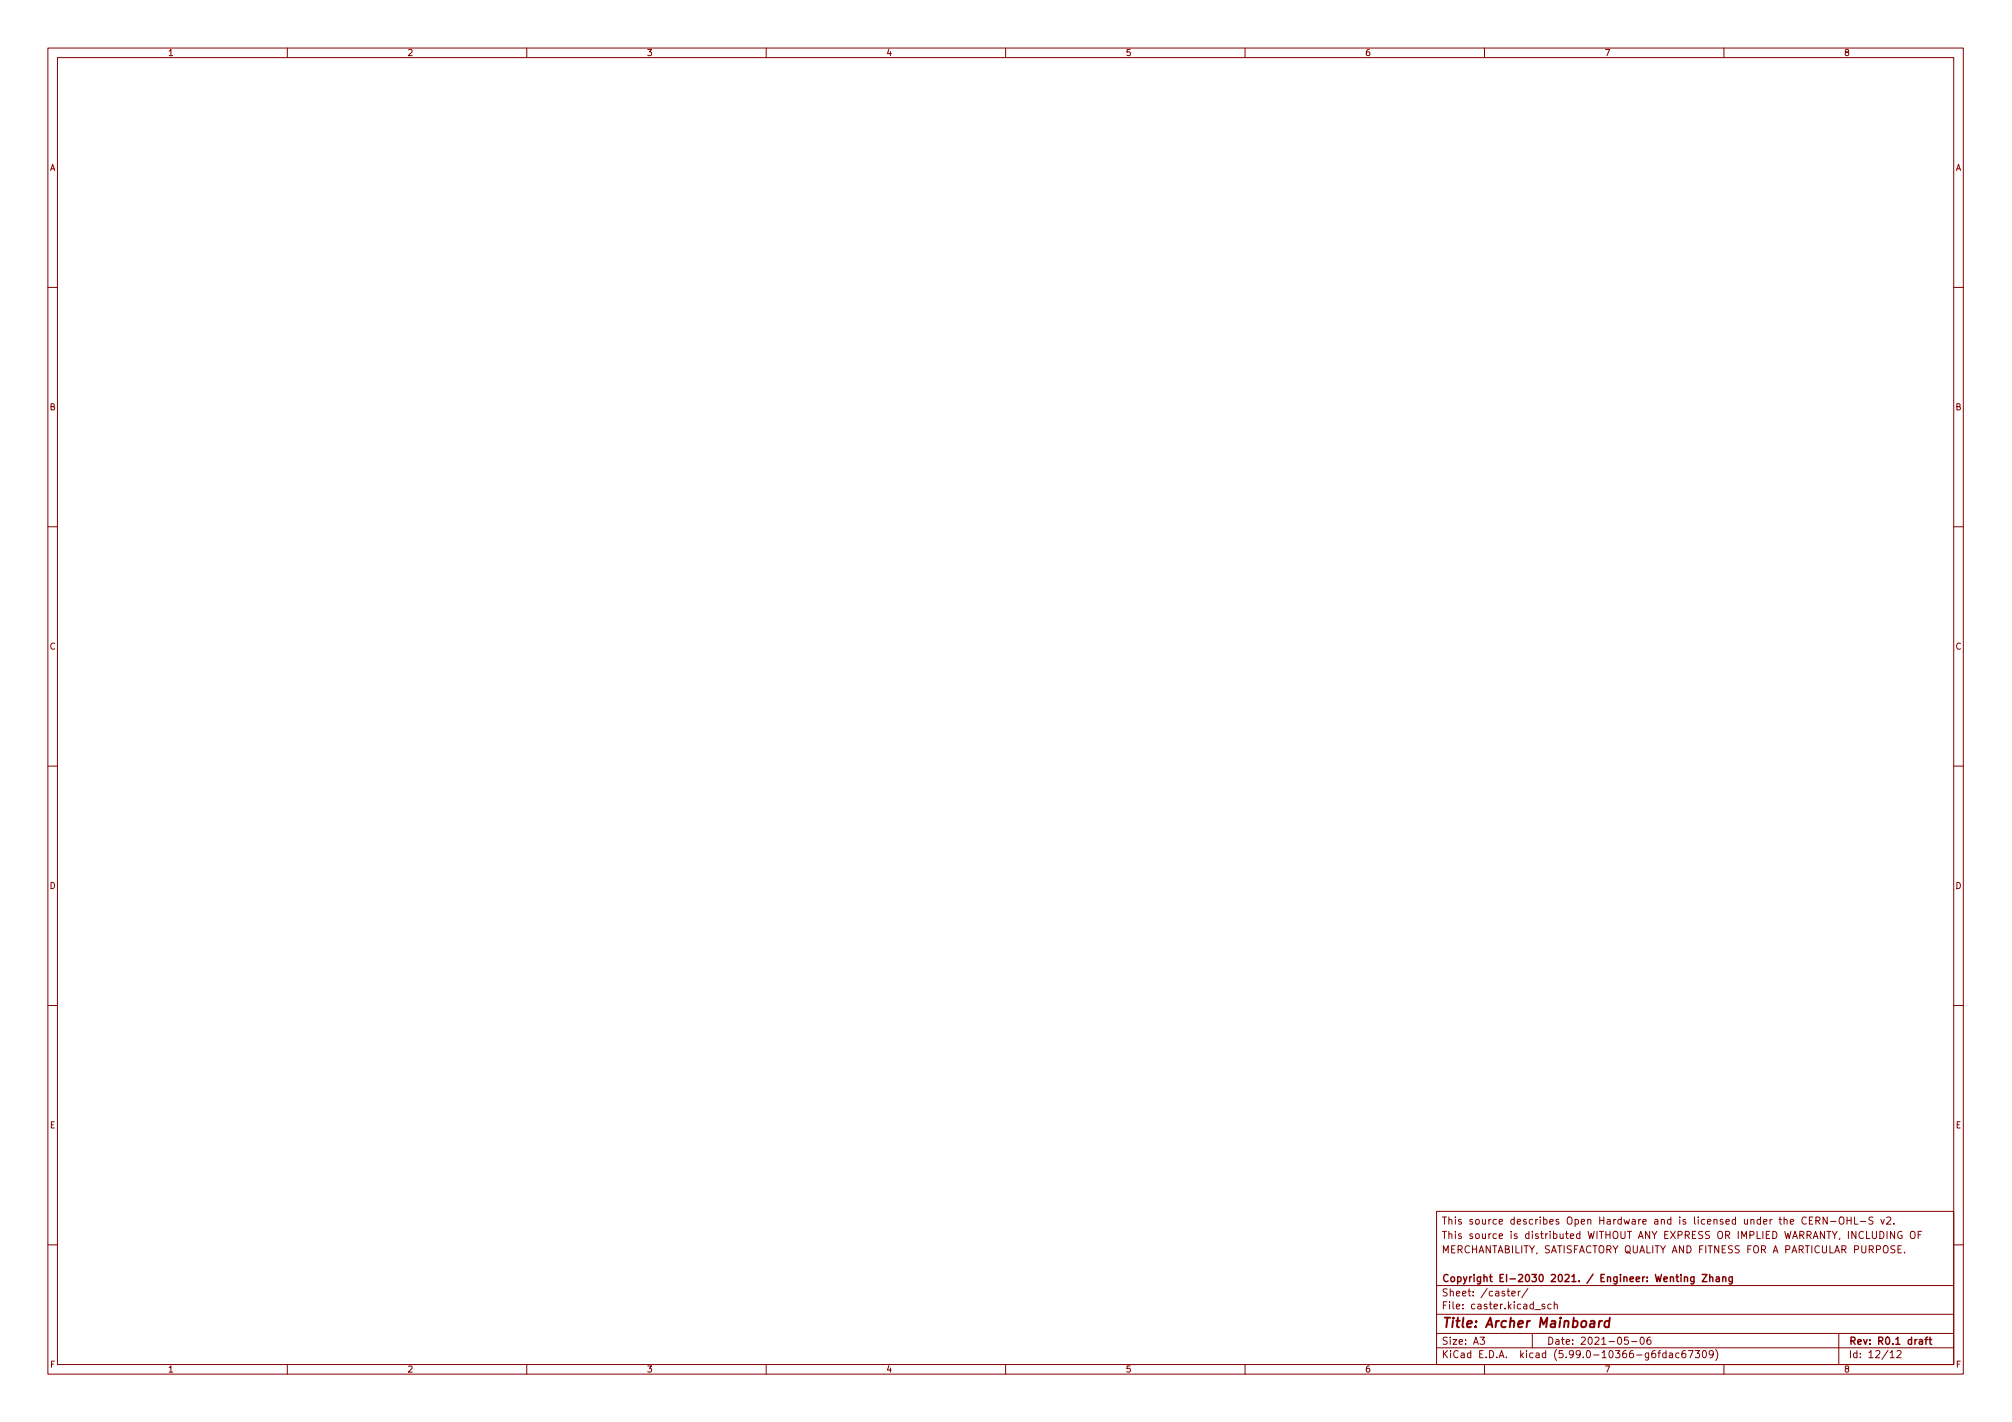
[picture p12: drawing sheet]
<svg xmlns="http://www.w3.org/2000/svg" width="420mm" height="297mm" viewBox="0 0 420 297" stroke-linecap="round" stroke-linejoin="round" font-family="sans-serif">
<g fill="none" stroke="#840000" stroke-width=".21">
<path d="M10 10h400v277h-400zM12 12h396v273h-396zM60 10v2M110 10v2M160 10v2M210 10v2M260 10v2M310 10v2M360 10v2M10 60h2M408 60h2M10 110h2"/>
<path d="M408 110h2M10 160h2M408 160h2M10 210h2M408 210h2M300 253h108v32h-108zM377.9 254.9h.5M378.6 254.2h-.7v1.5h.7M379.2 255l.7-.1 .2-.2-.1-.3-.8-.2v1.5M379.6 255l.5 .7M381.6 254.2v1.5l-.9-1.5v1.5M382.3 255.1h1.1"/>
<path d="M384.3 254.3l.1-.1a.5 .5 0 0 1 .7 .5v.5a.5 .5 0 0 1-.5 .5 .5 .5 0 0 1-.5-.5v-.5zM385.7 254.9h.9M385.7 254.2v1.5M386.6 254.2v1.5M387.3 254.2v1.5h.7M388.5 255.1h1.1M391 257.2v1.2l.3 .3h.3l.3-.3v-1.2M391.1 254.3l-.5-.1-.3 .2v.4l.7 .3 .1 .3-.2 .3-.6-.1M392.6 257.2a.76 .76 0 0 1 .8 .8 .76 .76 0 0 1-.8 .7zM392.8 254.7l.3 1 .4-1M394 254.4l.6-.2 .3 .4-1 1.1h1M394.1 257.2v1.5"/>
<path d="M395.5 255.6v.1M395.6 257.2v1.5l-.8-1.5v1.5M397.1 257.3a.7 .7 0 0 0-.8 .7 .7 .7 0 0 0 .8 .6l.1-.5h-.3M399.1 257.3l.2-.1a.51 .51 0 0 1 .6 .5v.5a.5 .5 0 0 1-.5 .5 .5 .5 0 0 1-.5-.5v-.5zM400.6 257.9h.5M401.3 257.2h-.7v1.5M10 260h2M300 278.5h108M300 274.5h108M300 268.5h108M309.1 279.3h.9l-.5 .6 .4 .1v.7l-.2 .1-.6-.1M314.7 269.7h.6"/>
<path d="M314.9 269.2v1.3l.4 .2M315.7 270.2l.7-.1v-.3l-.5-.1-.2 .2 .1 .7h.6M317.1 269.7v1M317.5 269.7l-.4 .3M319.1 269.1l-1.3 2M320 278.5v3M320.6 273.6h1.1M322.6 272.5l-.4-.1-.2 .2 .1 .2 .5 .2v.3h-.6M323.9 272.5l-.4-.1-.3 .3 .2 .6h.5M324.6 272.6l.2-.2 .3 .1 .1 .9M324.6 271.9v1.5M340 279.3h-.7l-.1 .7 .2-.1 .5 .1 .2 .2-.1 .5-.2 .1-.6-.1"/>
<path d="M342.7 279.4l.2-.1a.8 .8 0 0 1 .5 .8 .8 .8 0 0 1-.5 .7 1 1 0 0 1-.2-1.4zM344.6 279.3l-.4 .1a1.01 1.01 0 0 0 0 1.4l.5-.1 .1-.5-.3-.3h-.3l-.3 .3M384 278.5v6.5M395.7 260.3l-.6-.1-.2 .2v.4l.7 .3 .1 .3-.3 .3-.5-.1M396.4 260.9h.5M397.1 260.2h-.7v1.5h.7M397.7 261.6v.1M408 260h2M60 285v2M110 285v2M160 285v2M210 285v2"/>
<path d="M260 285v2M300 281.5h108M310 285v2M340.7 280.2h1.2M347.9 282.7l-.4-.1-.3 .3 .2 .6h.5M347.9 282.1v1.5M348.6 282.7h.6l.1 .9M349.3 283h-.5l-.2 .3 .2 .3 .5-.1M350.6 282.7l-.4-.1-.3 .3 .2 .6h.5M351.9 282.1l-.4 .1a1.01 1.01 0 0 0 0 1.4l.5-.1 .1-.5-.3-.3h-.3l-.3 .3M352.6 282.1h1l-.7 1.5M354 282.1h.9l-.5 .6 .5 .1v.7l-.3 .1-.6-.1"/>
<path d="M355.6 282.3l.3-.2a.8 .8 0 0 1 .5 .8 .8 .8 0 0 1-.5 .7l-.3-.1-.1-.5zM357.8 282.8l-.3 .2h-.3l-.3-.2 .2-.6 .4-.1 .2 .2a.99 .99 0 0 1-.3 1.3h-.3M358.3 281.9a1.72 1.72 0 0 1 0 2.3M360 285v2M394.7 282.5l.4-.4v1.5M394.7 283.6h.9M396.1 282.3l.6-.2 .3 .4-.9 1.1h.9"/>
</g>
<g fill="none" stroke="#840000" stroke-width=".3">
<path d="M351.8 266.9l.2-.2 .3 .1 .1 .9M353.8 266.7v1.2l-.3 .3-.4-.1M353.8 266.8l-.5-.1-.3 .3 .2 .6h.6M355.5 266.2h1l-1 1.5h1M357 266.9l.3-.2 .3 .1 .1 .9M357 266.2v1.5M358.4 266.8h.6v.9M359 267.1h-.5l-.2 .3 .2 .3 .5-.1M359.8 266.9l.2-.2 .3 .1 .1 .9M359.8 266.7v1M361.8 266.7v1.2l-.3 .3-.4-.1M361.8 266.8l-.5-.1-.3 .3 .2 .6h.6"/>
<path d="M400.8 279.9h.6l.1 .9M402 279.8h.5M402.5 279.3l-.3 .2v1.3M402.8 279.8h.6M403 279.3v1.3l.4 .2M401.5 280.2h-.5l-.2 .3 .2 .3 .5-.1"/>
</g>
<path d="M334 275.9l-.2 1.3M334.6 275.9l-.4 .1-.2 .3M336.1 276a.66 .66 0 0 0-1 .3l-.1 .6 .2 .2h.7M336.2 275.2l-.3 2" fill="none" stroke="#840000" stroke-width=".4"/>
<text font-size="2.8" fill="#840000" x="301" y="277.3">Title: Archer Mainboard</text>
<g font-size="2.1" fill="#840000">
<text x="301" y="255.8">This source describes Open Hardware and is licensed under the CERN-OHL-S v2.</text>
<text x="301" y="261.8">MERCHANTABILITY, SATISFACTORY QUALITY AND FITNESS FOR A PARTICULAR PURPOSE.</text>
<text x="301" y="258.8">This source is distributed WITHOUT ANY EXPRESS OR IMPLIED WARRANTY, INCLUDING OF</text>
<text x="301" y="267.8">Copyright EI-2030 2021. / Engineer: Wenting Zhang</text>
<text x="301" y="273.5">File: caster.kicad_sch</text>
<text x="301" y="270.8">Sheet: /caster/</text>
<text x="301" y="280.9">Size: A3</text>
<text x="323" y="280.9">Date: 2021-05-06</text>
<text x="386" y="280.9">Rev: R0.1 draft</text>
<text x="301" y="283.7">KiCad E.D.A. kicad (5.99.0-10366-g6fdac67309)</text>
<text x="386" y="283.7">Id: 12/12</text>
</g>
<g font-size="1.8" fill="#840000">
<text x="35" y="11.7">1</text>
<text x="85" y="11.7">2</text>
<text x="135" y="11.7">3</text>
<text x="185" y="11.7">4</text>
<text x="235" y="11.7">5</text>
<text x="285" y="11.7">6</text>
<text x="335" y="11.7">7</text>
<text x="385" y="11.7">8</text>
<text x="10.3" y="35.7">A</text>
<text x="408.3" y="35.7">A</text>
<text x="10.3" y="85.7">B</text>
<text x="408.3" y="85.7">B</text>
<text x="10.3" y="135.7">C</text>
<text x="408.3" y="135.7">C</text>
<text x="10.3" y="185.7">D</text>
<text x="408.3" y="185.7">D</text>
<text x="10.4" y="235.7">E</text>
<text x="408.4" y="235.7">E</text>
<text x="10.4" y="285.7">F</text>
<text x="35" y="286.7">1</text>
<text x="85" y="286.7">2</text>
<text x="135" y="286.7">3</text>
<text x="185" y="286.7">4</text>
<text x="235" y="286.7">5</text>
<text x="285" y="286.7">6</text>
<text x="335" y="286.7">7</text>
<text x="385" y="286.7">8</text>
<text x="408.4" y="285.7">F</text>
</g>
</svg>
